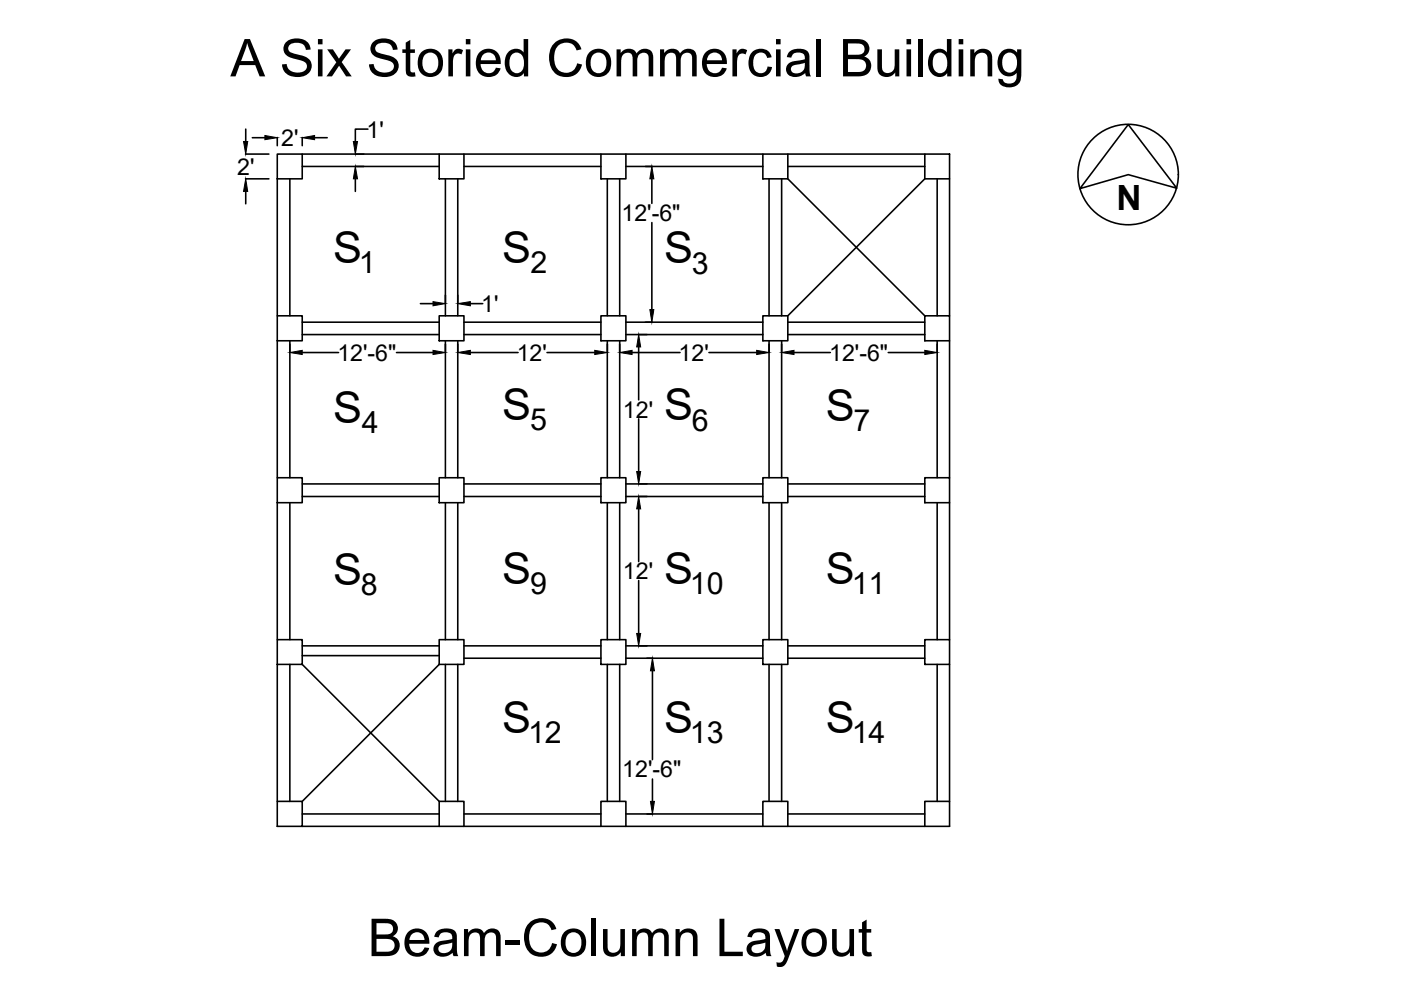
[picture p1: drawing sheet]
<svg xmlns="http://www.w3.org/2000/svg" width="297mm" height="210mm" viewBox="0 0 297 210" stroke-linecap="round" stroke-linejoin="round" font-family="sans-serif">
<!-- layer: 0 -->
<g fill="none" stroke="#000" stroke-width=".34">
<path d="M58.8 32.7h5.3v5.2h-5.3zM93.1 32.7h5.3v5.2h-5.3zM94.4 37.9v29.1M97.1 37.9v29.1M127.4 32.7h5.3v5.2h-5.3zM128.8 37.9v29.1M131.4 37.9v29.1M161.7 32.7h5.3v5.2h-5.3zM163.1 37.9v29.1M165.7 37.9v29.1M196.1 32.7h5.2v5.2h-5.2zM239.2 26.4l10.3 13.5-10.3-2.9-10.2 3z"/>
<path d="M58.8 67h5.3v5.2h-5.3zM64.1 70.9h29M64.1 68.3h29M93.1 67h5.3v5.2h-5.3zM94.4 72.2v29.1M97.1 72.2v29.1M98.4 70.9h29M98.4 68.3h29M127.4 67h5.3v5.2h-5.3zM128.8 72.2v29.1M131.4 72.2v29.1M132.7 70.9h29"/>
<path d="M132.7 68.3h29M161.7 67h5.3v5.2h-5.3zM163.1 72.2v29.1M165.7 72.2v29.1M167 70.9h29.1M167 68.3h29.1M196.1 67h5.2v5.2h-5.2zM58.8 101.3h5.3v5.3h-5.3zM64.1 105.3h29M64.1 102.6h29M93.1 101.3h5.3v5.3h-5.3zM94.4 106.6v29"/>
<path d="M97.1 106.6v29M98.4 105.3h29M98.4 102.6h29M127.4 101.3h5.3v5.3h-5.3zM128.8 106.6v29M131.4 106.6v29M132.7 105.3h29M132.7 102.6h29M161.7 101.3h5.3v5.3h-5.3zM163.1 106.6v29M165.7 106.6v29M167 105.3h29.1"/>
<path d="M167 102.6h29.1M196.1 101.3h5.2v5.3h-5.2zM58.8 135.6h5.3v5.3h-5.3zM64.1 139h29M64.1 136.9h29M93.1 135.6h5.3v5.3h-5.3zM98.4 139.6h29M98.4 136.9h29M127.4 135.6h5.3v5.3h-5.3zM132.7 139.6h29M132.7 136.9h29M161.7 135.6h5.3v5.3h-5.3z"/>
<path d="M167 139.6h29.1M167 136.9h29.1M196.1 135.6h5.2v5.3h-5.2zM94.4 140.9v29M97.1 140.9v29M128.8 140.9v29M131.4 140.9v29M163.1 140.9v29M165.7 140.9v29M58.8 169.9h5.3v5.3h-5.3zM93.1 175.2v-5.3h5.3v5.3M127.4 175.2v-5.3h5.3v5.3"/>
<path d="M161.7 175.2v-5.3h5.3v5.3M196.1 175.2v-5.3h5.2v5.3"/>
<circle cx="239.2" cy="37" r="10.6"/>
</g>
<!-- layer: Shutter -->
<g fill="none" stroke="#000" stroke-width=".34">
<path d="M52.1 32.7h4.9M52.1 37.9h4.9M52.1 27.4v2.6M53.5 29.2h2.7M58.8 29.2v1.7M58.8 37.9v29.1M61.5 37.9v29.1M64.1 32.7h29M64.1 35.3h29M64.1 29.2v1.7M66.7 29.2h2.7M75.3 37.9v2.7"/>
<path d="M78 27.4h-2.7v2.6M98.4 32.7h29M98.4 35.3h29M132.7 32.7h29M132.7 35.3h29M138.2 37.9v5.2M167 37.9l29.1 29.1M167 32.7h29.1M167 35.3h29.1M196.1 37.9l-29.1 29.1M198.7 37.9v29.1M201.3 37.9v29.1"/>
<path d="M52.1 40.6v2.6M138.2 47.2v18.4M58.8 72.2v29.1M61.5 72.2v29.1M64.1 74.7h7.7M84.1 74.7h7.7M89.1 64.4h2.7M94.4 62.6v1.7M94.4 73v1.7M97.1 62.6v1.7M97.1 73v1.7M99.7 64.4h2.6"/>
<path d="M99.7 74.7h10.1M116 74.7h10.1M128.8 73v1.7M131.4 73v1.7M134 74.7h10.2M135.4 73.6v11.2M135.5 70.9h1.7M136.8 68.3h1.4M150.3 74.7h10.1M163.1 73v1.7M165.7 73v1.7M168.3 74.7h7.8"/>
<path d="M188.3 74.7h7.8M198.7 72.2v29.1M201.3 72.2v29.1M135.4 88.8v11.2M58.8 106.6v29M61.5 106.6v29M135.4 107.9v11.2M135.5 102.6h1.7M135.5 105.3h1.7M198.7 106.6v29M201.3 106.6v29M135.4 123.1v11.2"/>
<path d="M135.5 136.9h1.7M137.2 139.6h1.2M58.8 140.9v29M61.5 140.9v29M64.1 140.9l29 29M93.1 140.9l-29 29M138.3 142.2v18.9M198.7 140.9v29M201.3 140.9v29M64.1 175.2h137.2M64.1 172.6h29M98.4 172.6h29"/>
<path d="M132.7 172.6h29M138.3 165.2v4.7M167 172.6h29.1"/>
</g>
<g fill="#000" stroke="#000" stroke-width=".21">
<path d="M51.6 30h.9l-.4 2.7zM56.2 28.7l2.6 .5-2.6 .4zM64.1 29.2l2.6-.5v.9zM75.3 35.3l.5 2.6h-.9zM74.9 30h.9l-.5 2.7zM138.2 35.3l.4 2.6h-.8zM52.1 37.9l.4 2.7h-.9zM61.5 74.7l2.6-.4v.9zM91.8 64l2.6 .4-2.6 .4zM91.8 74.3l2.6 .4-2.6 .5zM97.1 64.4l2.6-.4v.8zM97.1 74.7l2.6-.4v.9z"/>
<path d="M126.1 74.3l2.7 .4-2.7 .5zM131.4 74.7l2.6-.4v.9zM135.4 70.9l.4 2.7h-.8zM137.8 65.6h.8l-.4 2.7zM160.4 74.3l2.7 .4-2.7 .5zM165.7 74.7l2.6-.4v.9zM196.1 74.3l2.6 .4-2.6 .5zM135 100h.8l-.4 2.6zM135.4 105.3l.4 2.6h-.8zM135 134.3h.8l-.4 2.6zM138.3 139.6l.5 2.6h-.9zM137.9 169.9h.9l-.5 2.7z"/>
</g>
<g font-size="11.1">
<text x="48.8" y="16.2">A Six Storied Commercial Building</text>
<text x="78" y="202.7">Beam-Column Layout</text>
</g>
<g font-size="9.2">
<text x="70.6" y="55.9">S</text>
<text x="106.5" y="55.9">S</text>
<text x="140.8" y="55.9">S</text>
<text x="70.6" y="89.6">S</text>
<text x="106.5" y="89.1">S</text>
<text x="140.8" y="89.1">S</text>
<text x="175.1" y="89.3">S</text>
<text x="70.6" y="124">S</text>
<text x="106.5" y="123.8">S</text>
<text x="140.8" y="123.8">S</text>
<text x="175.1" y="123.8">S</text>
<text x="106.5" y="155.4">S</text>
<text x="140.8" y="155.4">S</text>
<text x="175.1" y="155.4">S</text>
</g>
<text font-size="7.4" x="236.7" y="44.5">N</text>
<g font-size="6.5">
<text x="76.1" y="58">1</text>
<text x="112.5" y="58">2</text>
<text x="146.7" y="58">3</text>
<text x="76.7" y="91.7">4</text>
<text x="112.4" y="91.2">5</text>
<text x="146.7" y="91.3">6</text>
<text x="181" y="91.3">7</text>
<text x="180.6" y="125.9">11</text>
<text x="76.5" y="126.2">8</text>
<text x="112.4" y="126">9</text>
<text x="146.2" y="126">10</text>
<text x="112" y="157.5">12</text>
<text x="146.2" y="157.6">13</text>
<text x="180.6" y="157.5">14</text>
</g>
<g font-size="4.9">
<text x="77.7" y="29.2">1'</text>
<text x="59.6" y="30.9">2'</text>
<text x="50.3" y="37.1">2'</text>
<text x="131.8" y="46.9">12'-6&quot;</text>
<text x="102.1" y="66.2">1'</text>
<text x="71.5" y="76.5">12'-6&quot;</text>
<text x="109.5" y="76.5">12'</text>
<text x="143.9" y="76.5">12'</text>
<text x="175.8" y="76.5">12'-6&quot;</text>
<text x="132.1" y="88.5">12'</text>
<text x="132.1" y="122.8">12'</text>
<text x="131.9" y="164.8">12'-6&quot;</text>
</g>
</svg>
